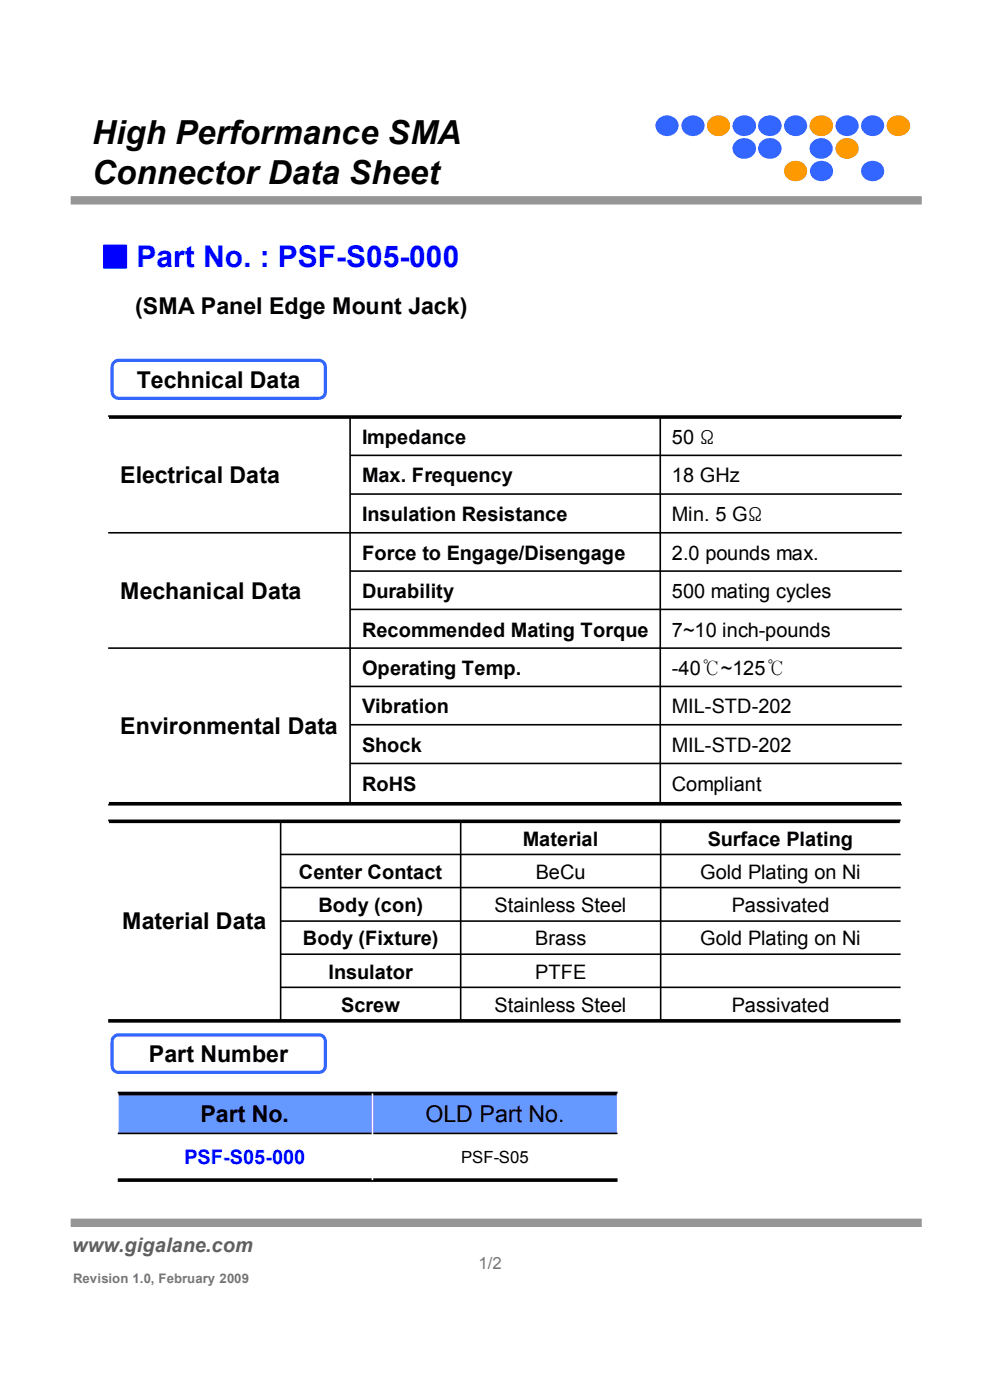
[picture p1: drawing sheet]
<svg xmlns="http://www.w3.org/2000/svg" width="210mm" height="297mm" viewBox="0 0 210 297" stroke-linecap="round" stroke-linejoin="round" font-family="sans-serif">
<path d="M15 42.5h180.5" fill="none" stroke="#969696" stroke-width="1.8" stroke-linecap="butt"/>
<path d="M145.1 25.3a2.45 2.45 0 0 1 2.8-.7 2.45 2.45 0 0 1 1.5 2.6 2.45 2.45 0 0 1-2.9 1.6 2.45 2.45 0 0 1-1.9-2.6z" fill-rule="evenodd" fill="#36f"/>
<path d="M150.5 25.3a2.45 2.45 0 0 1 2.8-.7 2.45 2.45 0 0 1 1.5 2.6 2.45 2.45 0 0 1-2.8 1.6 2.45 2.45 0 0 1-2-2.6z" fill-rule="evenodd" fill="#f90"/>
<g fill="#36f">
<path d="M155.9 25.3a2.5 2.5 0 0 1 2.9-.7 2.5 2.5 0 0 1 1.5 2.6 2.55 2.55 0 0 1-2.7 1.7 2.55 2.55 0 0 1-2.2-2.2v-.5z" fill-rule="evenodd"/>
<path d="M161.3 25.3a2.49 2.49 0 0 1 2.9-.7 2.49 2.49 0 0 1 1.5 2.6 2.55 2.55 0 0 1-2.6 1.7 2.55 2.55 0 0 1-2.3-2.2v-.5z" fill-rule="evenodd"/>
<path d="M166.8 25.3a2.45 2.45 0 0 1 2.9-.7 2.45 2.45 0 0 1 1.4 2.6 2.45 2.45 0 0 1-2.8 1.6 2.45 2.45 0 0 1-1.9-2.6z" fill-rule="evenodd"/>
</g>
<path d="M172.2 25.3a2.5 2.5 0 0 1 2.9-.7 2.5 2.5 0 0 1 1.5 2.6 2.55 2.55 0 0 1-2.6 1.7 2.55 2.55 0 0 1-2.3-2.2l.1-.5z" fill-rule="evenodd" fill="#f90"/>
<g fill="#36f">
<path d="M177.7 25.3a2.45 2.45 0 0 1 2.9-.7 2.45 2.45 0 0 1 1.5 2.6 2.45 2.45 0 0 1-2.9 1.6 2.45 2.45 0 0 1-1.9-2.6z" fill-rule="evenodd"/>
<path d="M183.2 25.3a2.45 2.45 0 0 1 2.8-.7 2.45 2.45 0 0 1 1.5 2.6 2.45 2.45 0 0 1-2.9 1.6 2.45 2.45 0 0 1-1.9-2.6z" fill-rule="evenodd"/>
</g>
<path d="M188.6 25.3a2.5 2.5 0 0 1 2.9-.7 2.5 2.5 0 0 1 1.5 2.6 2.55 2.55 0 0 1-2.7 1.7 2.55 2.55 0 0 1-2.3-2.2l.1-.5z" fill-rule="evenodd" fill="#f90"/>
<g fill="#36f">
<path d="M155.9 30.1a2.5 2.5 0 0 1 2.9-.7 2.5 2.5 0 0 1 1.5 2.6 2.55 2.55 0 0 1-2.7 1.7 2.55 2.55 0 0 1-2.2-2.2v-.5z" fill-rule="evenodd"/>
<path d="M161.3 30.1a2.49 2.49 0 0 1 2.9-.7 2.49 2.49 0 0 1 1.5 2.6 2.55 2.55 0 0 1-2.6 1.7 2.55 2.55 0 0 1-2.3-2.2v-.5z" fill-rule="evenodd"/>
<path d="M172.2 30.1a2.45 2.45 0 0 1 2.9-.6 2.45 2.45 0 0 1 1.4 2.5 2.45 2.45 0 0 1-2.8 1.7 2.45 2.45 0 0 1-1.9-2.7z" fill-rule="evenodd"/>
<path d="M139.6 25.3a2.45 2.45 0 0 1 2.8-.7 2.45 2.45 0 0 1 1.5 2.6 2.45 2.45 0 0 1-2.9 1.6 2.45 2.45 0 0 1-1.9-2.6z" fill-rule="evenodd"/>
</g>
<g fill="#f90">
<path d="M177.7 30.1a2.45 2.45 0 0 1 2.9-.6 2.45 2.45 0 0 1 1.5 2.5 2.45 2.45 0 0 1-2.9 1.7 2.45 2.45 0 0 1-1.9-2.7z" fill-rule="evenodd"/>
<path d="M166.8 34.9a2.45 2.45 0 0 1 2.9-.6 2.45 2.45 0 0 1 1.4 2.6 2.53 2.53 0 0 1-2.6 1.5 2.53 2.53 0 0 1-2.2-2.1l.1-.5z" fill-rule="evenodd"/>
</g>
<g fill="#36f">
<path d="M172.3 34.9a2.45 2.45 0 0 1 2.9-.6 2.45 2.45 0 0 1 1.4 2.6 2.53 2.53 0 0 1-2.6 1.5 2.53 2.53 0 0 1-2.2-2.1l.1-.5z" fill-rule="evenodd"/>
<path d="M183.2 34.9a2.45 2.45 0 0 1 2.9-.6 2.45 2.45 0 0 1 1.3 2.6 2.53 2.53 0 0 1-2.6 1.5 2.53 2.53 0 0 1-2.2-2.1l.1-.5z" fill-rule="evenodd"/>
</g>
<path d="M15 259.4h180.5" fill="none" stroke="#969696" stroke-width="1.8" stroke-linecap="butt"/>
<path d="M22.9 88.5h168.4M22.9 174.2h168.1M22.9 170.5h168.4M22.9 216.6h168.1" fill="none" stroke="#000" stroke-width=".76" stroke-linecap="butt"/>
<path d="M22.9 88.5v24.5M191.3 88.5v82M22.9 137.5v33M22.9 174.2v42.4M191 174.2v42.4" fill="none" stroke="#fff" stroke-width=".34"/>
<g fill="none" stroke="#000" stroke-width=".34">
<path d="M74.3 88.5v82M74.3 96.6h117M140 88.5v82M22.9 113h168.4M74.3 104.8h117M22.9 137.5h168.4M74.3 121.2h117M74.3 129.3h117M74.3 145.6h117M74.3 153.8h117M59.5 174.2v42.4M74.3 162h117"/>
<path d="M97.7 174.2v42.4M140.1 174.2v42.4M59.5 181.3h131.5M59.5 188.3h131.5M59.5 195.4h131.5M59.5 209.5h131.5M59.5 202.4h131.5"/>
</g>
<path d="M24.3 76.7l.8-.2h42.5a1.34 1.34 0 0 1 1.4 1.3v5.3a1.34 1.34 0 0 1-1.4 1.4h-42.5a1.34 1.34 0 0 1-1.3-1.4v-5.3l.1-.4z" fill="none" stroke="#36f" stroke-width=".68"/>
<g fill="#69f">
<path d="M25 232h54v8.5h-54z" fill-rule="evenodd"/>
<path d="M79 232h52v8.5h-52z" fill-rule="evenodd"/>
</g>
<path d="M25 232h106M25 250.4h106" fill="none" stroke="#000" stroke-width=".76" stroke-linecap="butt"/>
<path d="M25 232v18.4M79 232v18.4M131 232v18.4" fill="none" stroke="#fff" stroke-width=".34"/>
<path d="M25 240.5h106" fill="none" stroke="#000" stroke-width=".34"/>
<path d="M24.3 219.8l.8-.3h42.5a1.34 1.34 0 0 1 1.4 1.4v5.3a1.31 1.31 0 0 1-1.4 1.3h-42.5a1.33 1.33 0 0 1-1.3-1.3v-5.3l.1-.4z" fill="none" stroke="#36f" stroke-width=".68"/>
<g font-size="7">
<text x="19.6" y="30.6">High Performance SMA</text>
<text x="19.6" y="39.1">Connector Data Sheet</text>
</g>
<text font-size="6.3" fill="#00f" x="21.6" y="56.7">■ Part No. : PSF-S05-000</text>
<g font-size="4.9">
<text x="28.7" y="66.6">(SMA Panel Edge Mount Jack)</text>
<text x="29" y="82.3">Technical Data</text>
<text x="25.5" y="102.5">Electrical Data</text>
<text x="25.5" y="127">Mechanical Data</text>
<text x="25.5" y="155.8">Environmental Data</text>
<text x="25.9" y="197.2">Material Data</text>
<text x="31.6" y="225.3">Part Number</text>
<text x="42.5" y="238">Part No.</text>
<text x="90.3" y="238">OLD Part No.</text>
</g>
<g font-size="4.2">
<text x="76.8" y="94.1">Impedance</text>
<text x="142.5" y="94.1">50 Ω</text>
<text x="76.8" y="102.4">Max. Frequency</text>
<text x="142.5" y="102.4">18 GHz</text>
<text x="76.8" y="110.6">Insulation Resistance</text>
<text x="142.5" y="110.6">Min. 5 GΩ</text>
<text x="76.8" y="118.7">Force to Engage/Disengage</text>
<text x="142.5" y="118.7">2.0 pounds max.</text>
<text x="76.8" y="126.8">Durability</text>
<text x="142.5" y="126.8">500 mating cycles</text>
<text x="76.8" y="135">Recommended Mating Torque</text>
<text x="142.5" y="135">7~10 inch-pounds</text>
<text x="76.8" y="143.2">Operating Temp.</text>
<text x="142.5" y="143.2">-40℃~125℃</text>
<text x="76.8" y="151.3">Vibration</text>
<text x="142.5" y="151.3">MIL-STD-202</text>
<text x="76.8" y="159.5">Shock</text>
<text x="142.5" y="159.5">MIL-STD-202</text>
<text x="76.8" y="167.9">RoHS</text>
<text x="142.5" y="167.9">Compliant</text>
<text x="110.9" y="179.4">Material</text>
<text x="150.1" y="179.4">Surface Plating</text>
<text x="63.4" y="186.4">Center Contact</text>
<text x="113.6" y="186.4">BeCu</text>
<text x="148.5" y="186.4">Gold Plating on Ni</text>
<text x="67.6" y="193.5">Body (con)</text>
<text x="104.9" y="193.5">Stainless Steel</text>
<text x="155.2" y="193.5">Passivated</text>
<text x="64.3" y="200.6">Body (Fixture)</text>
<text x="113.5" y="200.6">Brass</text>
<text x="148.5" y="200.6">Gold Plating on Ni</text>
<text x="69.7" y="207.6">Insulator</text>
<text x="113.5" y="207.6">PTFE</text>
<text x="72.4" y="214.6">Screw</text>
<text x="104.9" y="214.6">Stainless Steel</text>
<text x="155.2" y="214.6">Passivated</text>
</g>
<text font-size="4.2" fill="#00f" x="39.1" y="247">PSF-S05-000</text>
<text font-size="4.2" fill="#5f5f5f" x="15.3" y="265.5">www.gigalane.com</text>
<text font-size="3.6" x="97.8" y="246.7">PSF-S05</text>
<text font-size="3.6" fill="#777" x="101.5" y="269.2">1/2</text>
<text font-size="2.8" fill="#777" x="15.5" y="272.3">Revision 1.0, February 2009</text>
</svg>
